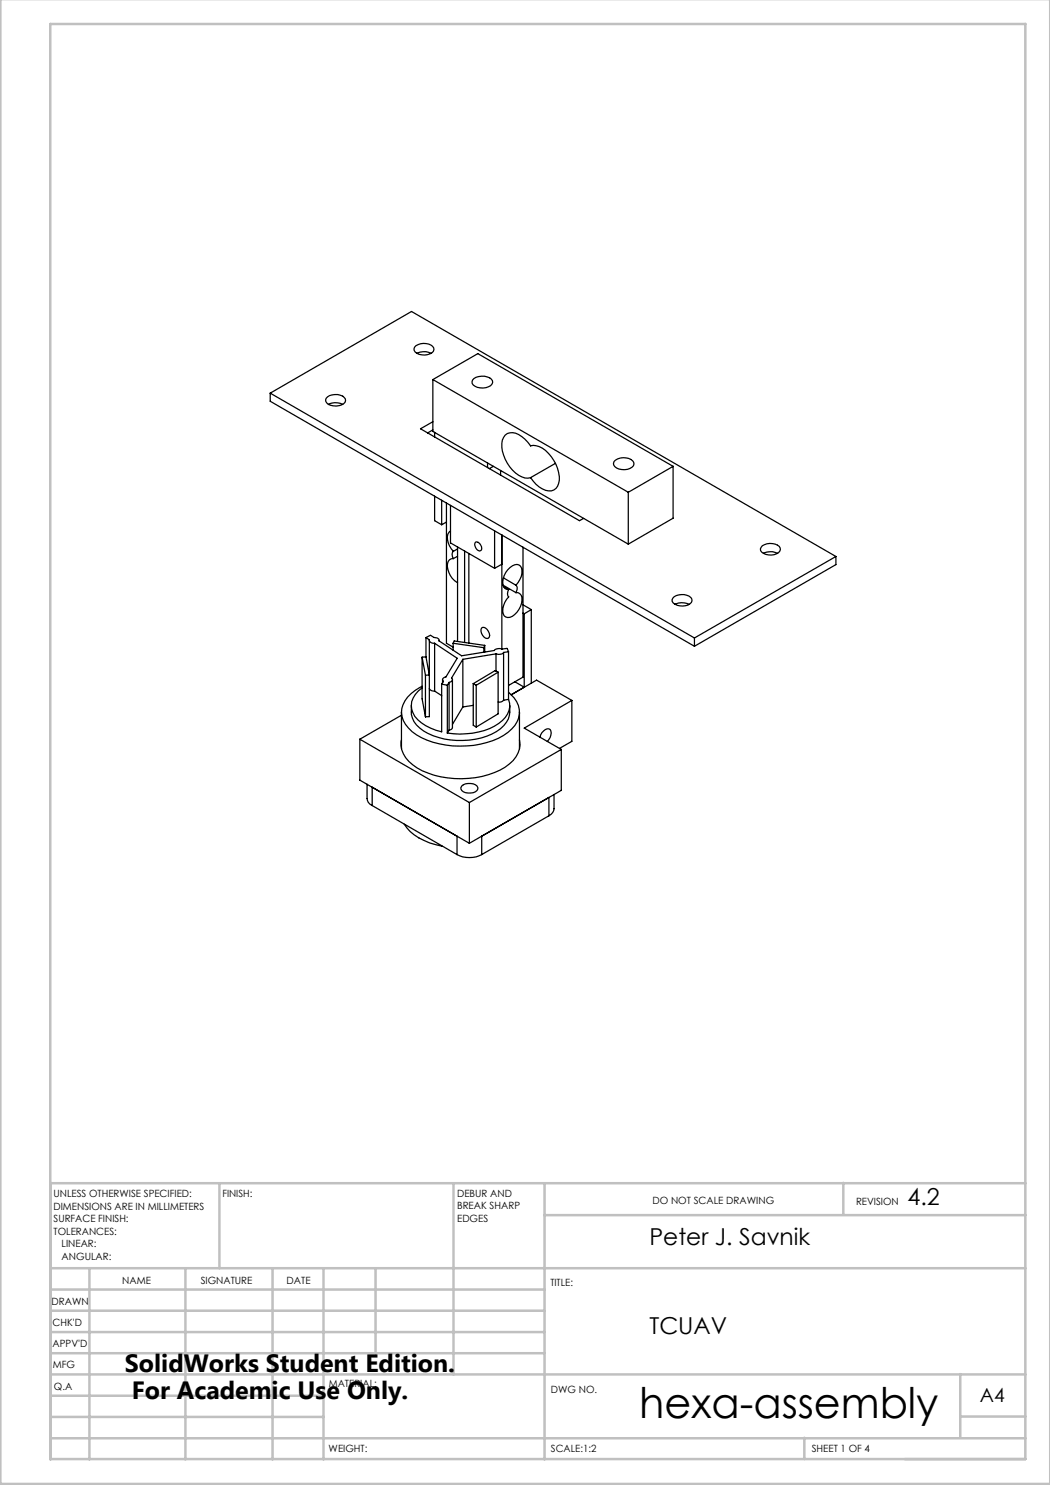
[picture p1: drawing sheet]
<svg xmlns="http://www.w3.org/2000/svg" width="210mm" height="297mm" viewBox="0 0 210 297" stroke-linecap="round" stroke-linejoin="round" font-family="sans-serif">
<g fill="none" stroke="#c0c0c0" stroke-width=".5">
<path d="M.1 -.1v296.9h209.9v-296.9M10.1 4.8h195v287h-195zM43.9 236.6v17M90.7 236.6v38.3M108.9 236.6v55.3M168.7 236.6v6.3M205.1 236.6h-195v55.3M10.1 253.6h195M10.1 257.9h98.8M17.9 253.6v38.3M37.1 253.6v38.3M54.5 253.6v38.3"/>
<path d="M64.7 253.6v38.3M75.1 253.6v17M108.9 243h96.2M10.1 270.6h98.8M10.1 266.4h98.8M10.1 262.1h98.8M10.1 279.1h54.6M10.1 274.9h195M192.1 274.8v12.7M10.1 287.7h195M10.1 283.4h54.6M160.9 287.5v4.3"/>
<path d="M192.1 283.3h13"/>
</g>
<g fill="none" stroke="#000" stroke-width=".25">
<path d="M54 78.6v1.7l84.9 49M54 78.6l84.9 49M54 78.6l28.3-16.3 84.9 49M65.5 79.4a2.64 2.64 0 0 1 3.6 .4 1.13 1.13 0 0 1-1.3 1.3 2.38 2.38 0 0 1-2.6-.8v-.6zM83.2 69.1a2.69 2.69 0 0 1 3.5 .5 .93 .93 0 0 1-.7 1.2 2.69 2.69 0 0 1-3.2-.7l.1-.6zM83.4 70.7l.2-.1a3.4 3.4 0 0 1 2.6 .1M86.6 75.9l9-5.2 39 22.6M86.6 75.9l39.1 22.6M86.6 75.9v10.4l39.1 22.5M94.8 75.7a2.78 2.78 0 0 1 3.7 .5 1.04 1.04 0 0 1-.8 1.2 2.8 2.8 0 0 1-3.3-.7l.1-.7zM65.7 80.9a3 3 0 0 1 2.8 0M86.6 84.3l-2.5 1.5 31.8 18.3 .8-.4"/>
<path d="M86.6 86l-1.1 .6M86.9 86.5v.9M86.9 99.2v4.9l1.4 .8M97.5 92.6v.9M98.7 93.3l-.8 .4M100.1 94.1v.9M101 87a2.52 2.52 0 0 1 3.4 .3l1.7 1.9a3.7 3.7 0 0 1 3.6 1.5 7 7 0 0 1 2 6 1.99 1.99 0 0 1-3.2 1.1 6.3 6.3 0 0 1-2.4-2.3 3.8 3.8 0 0 1-3.6-1.5 7.3 7.3 0 0 1-2-6zM111.1 92.7l-5 2.8M122.8 92.3a2.69 2.69 0 0 1 4 .2 1.51 1.51 0 0 1-1.9 1.4 1.81 1.81 0 0 1-2.2-1.2zM125.7 98.5v10.3M134.6 93.3l-8.9 5.2M134.6 93.3v10.3l-8.9 5.2"/>
<path d="M88.3 100v4.9M89.3 100.6v28.1l1.3 .7M89.3 104.4l-1 .5M90.1 106.2a1.77 1.77 0 0 0-.5 2.3l1.1 1.8M90.1 101.1v7.5l8.8 5.1M90.7 110.3a1.16 1.16 0 0 0 0 1.4M90.7 111.7a1.41 1.41 0 0 0-1.1 2.2 3.8 3.8 0 0 0 1.9 2.6M91.5 109.4v18.9M91.5 109.8l-.8 .5M91.5 111.3l-.8 .4M92.9 110.2v18.3M93.8 110.7v17.9"/>
<path d="M95.1 108.4a1.16 1.16 0 0 1 1 1.7 1.15 1.15 0 0 1-1-1.7zM98.9 106.2v7.5M100.4 112.9l-1.5 .8M100.4 107v22.8M100.6 117l2.6 1.5M100.7 115.6l2.5 1.4M100.7 117.3l1 .6M101.7 117.9a1.2 1.2 0 0 0 0 1.5 3.5 3.5 0 0 0-.9 3.8 1.4 1.4 0 0 0 2.1-.3 3.8 3.8 0 0 0 1.3-3.8l-.6-.6h-.4M103.2 117a1.2 1.2 0 0 1 0 1.5M103.2 117a3.4 3.4 0 0 0 .9-3.8 1.18 1.18 0 0 0-1.6 0 3.7 3.7 0 0 0-1.8 4.1l.3 .4 .7 .2M104.6 109.4v26l-2.9 1.7M134.8 119.4a2.64 2.64 0 0 1 3.6 .4 1.45 1.45 0 0 1-1.8 1.4 1.82 1.82 0 0 1-2.2-1.2z"/>
<path d="M152.5 109.1a2.69 2.69 0 0 1 3.5 .5 1.45 1.45 0 0 1-1.8 1.4 1.82 1.82 0 0 1-2.1-1.2zM152.7 110.7l.2-.1a3.4 3.4 0 0 1 2.6 .1M167.2 111.3l-28.3 16.3M167.2 111.3v1.6l-28.3 16.4M84.4 137.3a6.4 6.4 0 0 0-4.1 5.2 6.2 6.2 0 0 0 4 5 18.7 18.7 0 0 0 16.4-.4 5.5 5.5 0 0 0 3.2-5.2 5.3 5.3 0 0 0-2.2-3.4M84.4 131.4l.7 3.6M84.4 131.4v8.4l.7 3.6M85.1 135v8.4M85.2 127.5l.9-.4 .7 .4a.85 .85 0 0 1 1 .7l4.5 3 6.5-1.1a1.47 1.47 0 0 1 1.6-.3l1-.1 .3 .6M85.2 127.5l.7 .4a.85 .85 0 0 0 1 .8M85.2 127.5v3.9M85.2 131.4h-.8"/>
<path d="M85.2 131.4l.7 3.6M85.9 137.7l.4 .4 .6 .1M85.9 128.1v6.8M85.9 135v8.3l-.8 .1M85.9 135h-.8M86.9 128.7l4.5 3-2.2 3.7a.52 .52 0 0 0-.6 .2 .52 .52 0 0 0 .1 .7l-.4 .5M86.9 138.2l1.4 .9M86.9 128.7v9.5M87.8 128.1v.1M88.3 136.8l1.2 .3M88.3 136.8v9.6a9.3 9.3 0 0 1-5.3-3.1 3.7 3.7 0 0 1 .6-5l.8-.7M88.5 135.9v.7"/>
<path d="M89.5 137.1v9.5M89.8 136.5l-.3 .6M89.8 136.5v9.5M90.5 135.9v9.7l-.3 .3-.4 .1M90.6 128.7l6.2 .8M90.6 128.7l.2-.5 6.1 .9M90.6 128.7v1.4M92.6 131.9l-2.3 3.7a.52 .52 0 0 1 .1 .6 .52 .52 0 0 1-.6 .3M92.6 131.9v9.5M94.7 136.7v8.4l.5 .3M94.7 136.7l.5 .4M95.2 137.1v8.3"/>
<path d="M96.3 125.6a1.15 1.15 0 0 1 1.6 1.1v.4l-.2 .5a1.39 1.39 0 0 1-1.5-1.7zM96.8 129.5v.9M96.9 129.1l-.1 .4M96.9 129.1v1.3M99.2 130.8l-6.6 1.1M99.2 130.8v3.4M99.6 134.4l-.6-.3-4.3 2.6M99.6 134.4l-4.4 2.7M99.6 134.4v8.4l-4.4 2.6M100.7 130.5a1.39 1.39 0 0 1-1.5 .3M100.7 130.5v9.5M101.7 139.9a4 4 0 0 1-2 4.8 14.6 14.6 0 0 1-10.2 1.9"/>
<path d="M101.7 130.3v9.6M101.7 130.3l-1 .2M101.7 139.9l-1 .1M102.9 136.3l1.9 1.1M104.6 122.6l.2 .2M104.6 121l1.7 .9M104.8 137.4l-2.6 1.6 5.1-3 7.1 4.1M104.8 122.8v14.6M106.3 121.9v14.7M106.3 121.9l-1.5 .9M135 120.9l.2-.1a3.4 3.4 0 0 1 2.6 .1M138.9 127.6v1.7"/>
<path d="M72 147.8l21.9 12.7M72 147.8v8.2l21.9 12.7M73.4 156.8v2.9a1.6 1.6 0 0 0 1 1.4M74.4 157.4v3.7M80.3 148a4.8 4.8 0 0 0 2.2 5 17.2 17.2 0 0 0 12.6 2.5 11.8 11.8 0 0 0 8.1-4.1 4.3 4.3 0 0 0 .7-3.4M80.3 142.4v7.4M80.3 143l-8.3 4.8M82.3 141.1a4.8 4.8 0 0 0 2.4 5.1 15.2 15.2 0 0 0 14.6 .1 5 5 0 0 0 2.7-5.2M89.8 146l-.3 .6M92.4 157.2a2.28 2.28 0 0 1 3.2 .3 1.14 1.14 0 0 1-1.5 1.1 1.45 1.45 0 0 1-1.9-1.1zM92.6 141.4l-2.1 3.5M94.7 141.1l-2.1 .3"/>
<path d="M100.7 140l-.4 .4h-.7M103.9 142.4v7.4M108 147.4a2.03 2.03 0 0 1 1.7-1.6 1.41 1.41 0 0 1 0 2.2l-.2 .3M110.8 158.9v2.8a1.77 1.77 0 0 1-1 1.5M112.3 149.9l-18.4 10.6M112.3 149.9v8.2l-18.4 10.6M114.4 140.1l-9.6 5.5 7.5 4.3M114.4 140.1v8.2l-2.5 1.4M74.4 161.1l17 9.8M80.9 164.8a11 11 0 0 0 7.6 4.5M91.4 170.9a5.4 5.4 0 0 0 4.9 0M91.4 167.2v3.7"/>
<path d="M93.9 160.5v8.2M109.8 163.2v-3.7l-13.5 7.7v3.7M109.8 163.2l-13.5 7.7"/>
</g>
<text font-size="8.5" x="127.9" y="283.5">hexa-assembly</text>
<g font-size="5">
<text x="25" y="274.4">SolidWorks Student Edition.</text>
<text x="26.4" y="279.9">For Academic Use Only.</text>
</g>
<g font-size="4.7">
<text x="181.5" y="241">4.2</text>
<text x="129.9" y="249">Peter J. Savnik</text>
<text x="129.9" y="266.9">TCUAV</text>
</g>
<text font-size="3.9" x="196" y="280.4">A4</text>
<g font-size="2">
<text x="10.7" y="239.5">UNLESS OTHERWISE SPECIFIED:</text>
<text x="44.5" y="239.5">FINISH:</text>
<text x="91.4" y="239.4">DEBUR AND</text>
<text x="10.7" y="242">DIMENSIONS ARE IN MILLIMETERS</text>
<text x="10.7" y="244.5">SURFACE FINISH:</text>
<text x="91.4" y="241.9">BREAK SHARP</text>
<text x="91.4" y="244.4">EDGES</text>
<text x="130.5" y="240.8">DO NOT SCALE DRAWING</text>
<text x="171.2" y="241">REVISION</text>
<text x="10.7" y="247">TOLERANCES:</text>
<text x="12.3" y="249.5">LINEAR:</text>
<text x="12.3" y="252">ANGULAR:</text>
<text x="24.4" y="256.9">NAME</text>
<text x="40.1" y="256.8">SIGNATURE</text>
<text x="57.3" y="256.8">DATE</text>
<text x="110.1" y="257.1">TITLE:</text>
<text x="10.3" y="260.9">DRAWN</text>
<text x="10.5" y="269.3">APPV'D</text>
<text x="10.5" y="265.2">CHK'D</text>
<text x="10.6" y="273.6">MFG</text>
<text x="10.8" y="278">Q.A</text>
<text x="65.8" y="277.4">MATERIAL:</text>
<text x="110.2" y="278.5">DWG NO.</text>
<text x="65.7" y="290.4">WEIGHT:</text>
<text x="110.2" y="290.5">SCALE:1:2</text>
<text x="162.4" y="290.4">SHEET 1 OF 4</text>
</g>
</svg>
